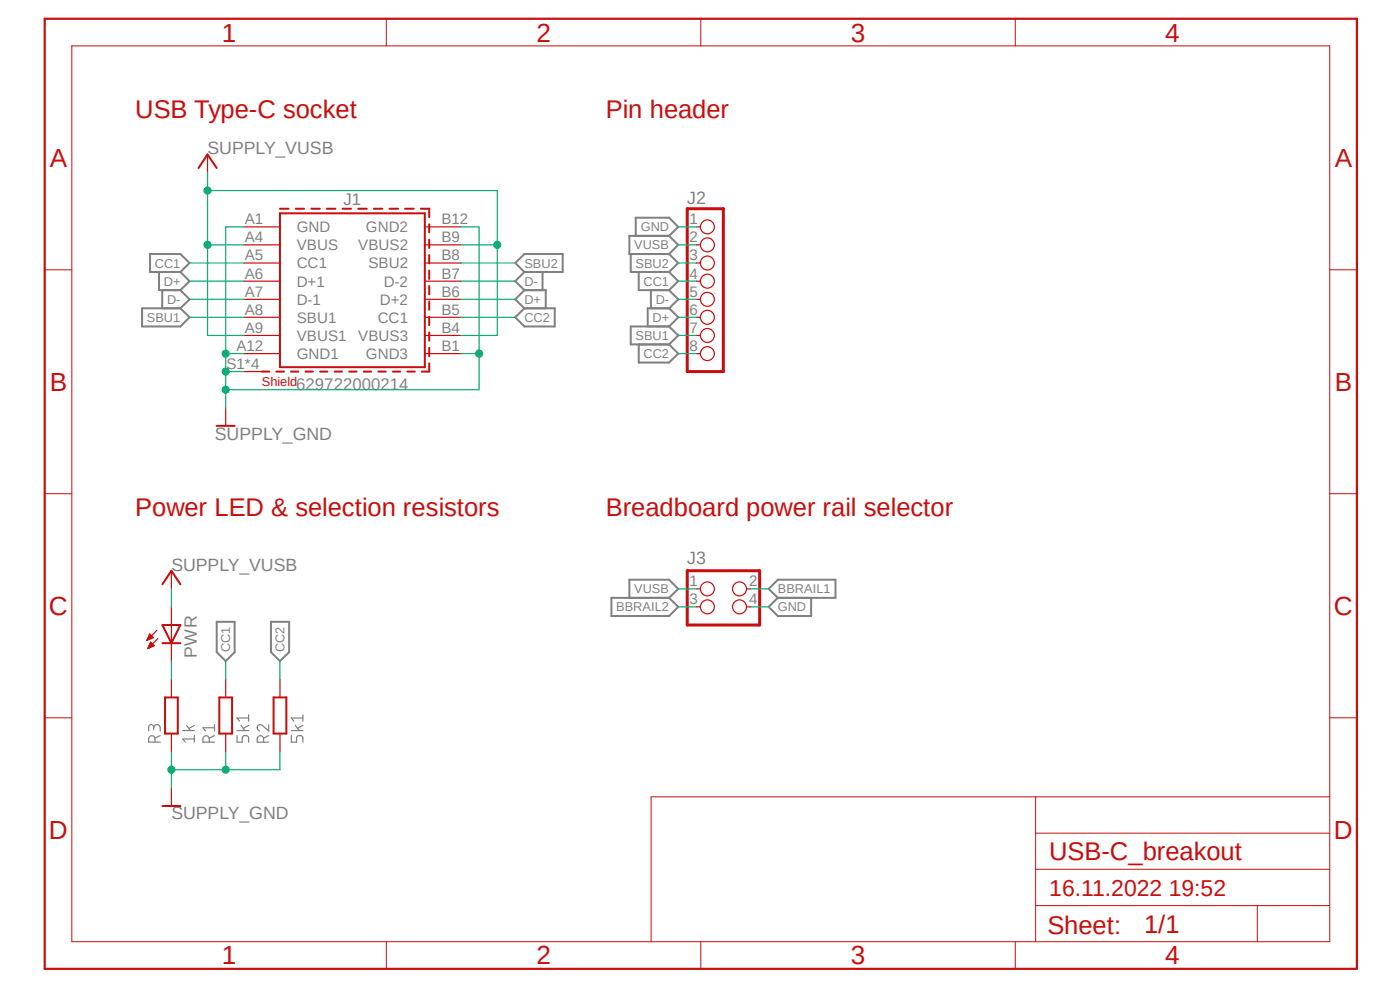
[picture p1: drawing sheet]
<svg xmlns="http://www.w3.org/2000/svg" width="297mm" height="210mm" viewBox="0 0 297 210" stroke-linecap="round" stroke-linejoin="round" font-family="sans-serif">
<path d="M8.7 3.5l279.7 202.9M288.4 3.5l-279.7 202.9" fill="none" stroke="#fff" stroke-width=".21"/>
<g fill="none" stroke="#808080" stroke-width=".25">
<path d="M32.6 154.8v-.5a.53 .53 0 0 0-.5-.6 .53 .53 0 0 0-.6 .6v.8M32.6 154.4a.7 .7 0 0 1 .7-.7 .7 .7 0 0 1 .7 .7v.7M32.9 157.4v-.6a.68 .68 0 0 0-.7-.7 .68 .68 0 0 0-.7 .7v.6h2.5M34 156l-1.1 .6M38.8 155h2.4M39.6 153.9l.8 1.1M41.2 156.8h-2.4l.5 .6M41.2 156v1.4M41.2 153.9l-1.1 .6M44.4 157.4v-.6a.68 .68 0 0 0-.7-.7 .68 .68 0 0 0-.6 .7v.6h2.4M45.5 156l-1.1 .6M45.5 154.4h-2.4l.5 .7"/>
<path d="M45.5 153.7v1.4M50.3 156v1.4h1.1v-.8a.69 .69 0 0 1 .7-.6 .69 .69 0 0 1 .6 .6v.8M50.3 155h2.4M51.1 153.9l.8 1.1M52.7 151.6v1.4M52.7 153.9l-1.1 .6M52.7 152.3h-2.4l.5 .7M55.9 157.4v-.6a.68 .68 0 0 0-.7-.7 .68 .68 0 0 0-.6 .7v.6h2.4M57 153.7v1.4l-1.3-1.2a.68 .68 0 0 0-1.1 .2 .68 .68 0 0 0 .5 1M57 156l-1.1 .6M61.8 156v1.4h1.1v-.8a.69 .69 0 0 1 .7-.6 .69 .69 0 0 1 .7 .6v.8M61.8 155h2.5"/>
<path d="M62.7 153.9l.8 1.1M64.3 152.3h-2.5l.6 .7M64.3 151.6v1.4M64.3 153.9l-1.2 .6"/>
</g>
<g fill="none" stroke="#808080" stroke-width=".42">
<path d="M31.8 53.9h6.5l1.9 1.9-1.9 1.9h-6.5zM33.7 57.7v3.9h4.6M38.3 57.7l1.9 1.9-1.9 2M109.3 55.8l2-1.9h8.1v3.8h-8.1zM111.3 57.7l-2 1.9 2 2M115.1 57.7v3.9M133.8 53.9v3.8h8.1M134.9 50v-3.8h7l2 1.9-2 1.9M135.5 57.7v3.9h6.4M141.9 50h-8.4v3.9h8.4M141.9 50l2 1.9-2 2M141.9 53.9l2 1.9-2 1.9"/>
<path d="M141.9 57.7l2 1.9-2 2M30.1 65.4h8.2l1.9 1.9-1.9 2h-8.2zM34.4 61.6v3.8M38.3 61.6l1.9 1.9-1.9 1.9M109.3 67.3l2-1.9h6.4v3.9h-6.4zM111.3 61.6h4.5v3.8M111.3 61.6l-2 1.9 2 1.9M135.5 73.1v3.8h6.4l2-1.9-2-1.9M138.1 61.6v3.8M141.9 69.3h-8.1v3.8h8.1M141.9 65.4h-4.5v3.9M141.9 61.6l2 1.9-2 1.9"/>
<path d="M141.9 65.4l2 1.9-2 2M141.9 69.3l2 1.9-2 1.9M46 131.9h3.8v6.4l-1.9 2-1.9-2zM57.5 131.9h3.8v6.4l-1.9 2-1.9-2zM129.7 126.8h12.2l2 1.9-2 2h-12.2zM133.5 126.8v-3.8h8.4l2 1.9-2 1.9M165 126.8l-1.9 1.9 1.9 2h7.1v-3.9M165 123h12.2v3.8h-12.2l-1.9-1.9z"/>
</g>
<g fill="none" stroke="#c90d0c" stroke-width=".42">
<path d="M42.1 35.6l1.9-2.8 2 2.8M59.4 45.3h30.7v32.6h-30.7zM59.4 44.3h1.8M62.7 44.3h1.8M66 44.3h1.9M69.3 44.3h1.9M72.7 44.3h1.8M76 44.3h1.8M79.3 44.3h1.8M82.6 44.3h1.9M85.9 44.3h1.9M89.3 44.3h1.8v1.8"/>
<path d="M91.1 47.6v1.7M91.1 50.8v1.8M91.1 54.1v1.8M91.1 57.4v1.8M55.5 78.8h1.6M58.6 78.8h1.6M61.7 78.8h1.6M64.8 78.8h1.6M67.9 78.8h1.6M71 78.8h1.6M74.1 78.8h1.5M77.2 78.8h1.5"/>
<path d="M80.3 78.8h1.5M83.4 78.8h1.5M86.4 78.8h1.6M91.1 60.7v1.7M91.1 64v1.7M91.1 67.2v1.8M91.1 70.5v1.8M91.1 73.8v1.8M91.1 77.1v1.7h-1.6M46 90.3h3.8M34.5 132.6h3.8l-1.9 3.8zM34.5 136.4h3.8"/>
<path d="M34.5 124l1.9-2.9 1.9 2.9M35 148h2.7v7.6h-2.7zM46.5 148h2.7v7.6h-2.7zM58 148h2.7v7.6h-2.7zM34.5 171h3.8"/>
</g>
<g fill="none" stroke="#c90d0c" stroke-width=".25">
<path d="M44 32.8v3.8M51.7 48.1h7.7M51.7 51.9h7.7M51.7 55.8h7.7M51.7 59.6h7.7M90.1 48.1h7.7M90.1 51.9h7.7M90.1 55.8h7.7M90.1 59.6h7.7M147.7 48.1h.8M147.7 51.9h.8M147.7 55.8h.8"/>
<path d="M147.7 59.6h.8M51.7 63.5h7.7M51.7 67.3h7.7M51.7 71.2h7.7M51.7 75h7.7M51.7 78.8h3.8M90.1 63.5h7.7M90.1 67.3h7.7M90.1 71.2h7.7M90.1 75h7.7M147.7 63.5h.8M147.7 67.3h.8"/>
<path d="M147.7 71.2h.8M147.7 75h.8M47.9 86.5v3.8M31.2 135.8h.1M31.3 135.6h.4M31.4 135.5h.7M31.4 135.3h1.1M31.4 137.5h.3M31.5 135.1h.8M31.5 137.3h.5M31.6 135h.6M31.6 137.1h.8"/>
<path d="M31.6 134.8h.4M31.6 136.9h1.1M31.7 134.6h.2M31.7 136.8h.8M31.7 134.5l.8 .8-1.3 .5zM31.8 136.6h.5M31.8 136.4h.4M31.9 136.3h.1M32 136.2l-.6 1.4M32 136.2l.7 .8-1.3 .6M33.3 133.7l-2.1 2.1M33.5 135.5l-2.1 2.1"/>
<path d="M36.4 121.1v3.8M36.4 128.7v11.6M147.7 124.9h.8M147.7 128.7h.8M158.4 124.9h.9M158.4 128.7h.9M36.4 144.1v3.9M36.4 155.6v3.9M47.9 144.1v3.9M47.9 155.6v3.9M59.4 144.1v3.9M59.4 155.6v3.9"/>
<path d="M36.4 167.1v3.9"/>
<circle cx="150.1" cy="59.6" r="1.48"/>
<circle cx="150.1" cy="51.9" r="1.48"/>
<circle cx="150.1" cy="48.1" r="1.48"/>
<circle cx="150.1" cy="55.8" r="1.48"/>
<circle cx="150.1" cy="71.2" r="1.48"/>
<circle cx="150.1" cy="67.3" r="1.48"/>
<circle cx="150.1" cy="75" r="1.48"/>
<circle cx="150.1" cy="63.5" r="1.48"/>
<circle cx="150.1" cy="124.9" r="1.48"/>
<circle cx="150.1" cy="128.7" r="1.48"/>
<circle cx="156.9" cy="128.7" r="1.48"/>
<circle cx="156.9" cy="124.9" r="1.48"/>
</g>
<path d="M145.8 44.3h7.7v34.5h-7.7zM145.8 121.1h15.4v11.5h-15.4z" fill="none" stroke="#c90d0c" stroke-width=".64"/>
<g fill="none" stroke="#c90d0c" stroke-width=".21">
<path d="M15.2 9.7h266.9v190.1h-266.9zM82 4v5.7M148.7 4v5.7M215.4 4v5.7M9.5 57.2h5.7M282.1 57.2h5.8M9.5 104.7h5.7M282.1 104.7h5.8M9.5 152.3h5.7M282.1 152.3h5.8M219.7 169v30.8M219.7 176.7h62.4"/>
<path d="M282.1 169h-144v30.8M82 199.8v5.7M148.7 199.8v5.7M215.4 199.8v5.7M219.7 192.1h62.4M219.7 184.4h62.4M266.7 192.1v7.7"/>
</g>
<path d="M9.5 4h278.4v201.5h-278.4z" fill="none" stroke="#c90d0c" stroke-width=".47"/>
<path d="M51.7 48.1h-3.8v38.4M97.8 48.1h3.8v34.6h-53.7M47.9 75h3.8M97.8 75h3.8" fill="none" stroke="#0dab76" stroke-width=".25"/>
<circle cx="47.9" cy="75" r=".76" fill="#0dab76"/>
<circle cx="47.9" cy="75" r=".76" fill="none" stroke="#0dab76" stroke-width=".21"/>
<circle cx="47.9" cy="82.7" r=".76" fill="#0dab76"/>
<circle cx="47.9" cy="82.7" r=".76" fill="none" stroke="#0dab76" stroke-width=".21"/>
<circle cx="101.6" cy="75" r=".76" fill="#0dab76"/>
<circle cx="101.6" cy="75" r=".76" fill="none" stroke="#0dab76" stroke-width=".21"/>
<path d="M47.9 78.8h3.8" fill="none" stroke="#0dab76" stroke-width=".25"/>
<circle cx="47.9" cy="78.8" r=".76" fill="#0dab76"/>
<circle cx="47.9" cy="78.8" r=".76" fill="none" stroke="#0dab76" stroke-width=".21"/>
<path d="M143.9 48.1h3.8M159.3 128.7h3.8M36.4 159.5v7.6M47.9 159.5v3.8M59.4 159.5v3.8h-23" fill="none" stroke="#0dab76" stroke-width=".25"/>
<circle cx="36.4" cy="163.3" r=".76" fill="#0dab76"/>
<circle cx="36.4" cy="163.3" r=".76" fill="none" stroke="#0dab76" stroke-width=".21"/>
<circle cx="47.9" cy="163.3" r=".76" fill="#0dab76"/>
<circle cx="47.9" cy="163.3" r=".76" fill="none" stroke="#0dab76" stroke-width=".21"/>
<path d="M44 36.6v34.6h7.7M44 51.9h7.7" fill="none" stroke="#0dab76" stroke-width=".25"/>
<circle cx="44" cy="51.9" r=".76" fill="#0dab76"/>
<circle cx="44" cy="51.9" r=".76" fill="none" stroke="#0dab76" stroke-width=".21"/>
<path d="M44 40.4h61.5v30.8h-7.7" fill="none" stroke="#0dab76" stroke-width=".25"/>
<circle cx="44" cy="40.4" r=".76" fill="#0dab76"/>
<circle cx="44" cy="40.4" r=".76" fill="none" stroke="#0dab76" stroke-width=".21"/>
<path d="M97.8 51.9h7.7" fill="none" stroke="#0dab76" stroke-width=".25"/>
<circle cx="105.5" cy="51.9" r=".76" fill="#0dab76"/>
<circle cx="105.5" cy="51.9" r=".76" fill="none" stroke="#0dab76" stroke-width=".21"/>
<g fill="none" stroke="#0dab76" stroke-width=".25">
<path d="M40.2 55.8h11.5M40.2 59.6h11.5M97.8 55.8h11.5M97.8 59.6h11.5M143.9 51.9h3.8M143.9 55.8h3.8M143.9 59.6h3.8M40.2 63.5h11.5M40.2 67.3h11.5M97.8 63.5h11.5M97.8 67.3h11.5M143.9 63.5h3.8"/>
<path d="M143.9 67.3h3.8M143.9 71.2h3.8M143.9 75h3.8M36.4 124.9v3.8M143.9 124.9h3.8M143.9 128.7h3.8M159.3 124.9h3.8M36.4 140.3v3.8M47.9 140.3v3.8M59.4 140.3v3.8"/>
</g>
<g font-size="5.5" fill="#c90d0c">
<text x="47.1" y="8.8">1</text>
<text x="113.8" y="8.8">2</text>
<text x="180.5" y="8.8">3</text>
<text x="247.2" y="8.8">4</text>
<text x="10.5" y="35.4">A</text>
<text x="283.2" y="35.4">A</text>
<text x="10.5" y="82.9">B</text>
<text x="283.2" y="82.9">B</text>
<text x="10.4" y="130.5">C</text>
<text x="283" y="130.5">C</text>
<text x="10.4" y="178">D</text>
<text x="283" y="178">D</text>
<text x="47.1" y="204.6">1</text>
<text x="113.8" y="204.6">2</text>
<text x="180.5" y="204.6">3</text>
<text x="247.2" y="204.6">4</text>
</g>
<g font-size="5.4" fill="#c90d0c">
<text x="28.7" y="25.1">USB Type-C socket</text>
<text x="128.5" y="25.1">Pin header</text>
<text x="28.7" y="109.6">Power LED &amp; selection resistors</text>
<text x="128.5" y="109.6">Breadboard power rail selector</text>
<text x="222.6" y="182.5">USB-C_breakout</text>
<text x="242.7" y="197.9">1/1</text>
<text x="222.2" y="198">Sheet:</text>
</g>
<text font-size="4.9" fill="#c90d0c" x="222.6" y="190.2">16.11.2022 19:52</text>
<g font-size="3.8" fill="#808080">
<text x="44" y="32.8">SUPPLY_VUSB</text>
<text x="145.8" y="43.3">J2</text>
<text x="45.6" y="93.4">SUPPLY_GND</text>
<text x="145.8" y="119.6">J3</text>
<text x="36.4" y="121.1">SUPPLY_VUSB</text>
<text x="41.7" y="139.5" transform="rotate(-90 41.7 139.5)">PWR</text>
<text x="36.4" y="173.7">SUPPLY_GND</text>
</g>
<g font-size="3.6" fill="#808080">
<text x="72.9" y="43.5">J1</text>
<text x="62.8" y="82.7">629722000214</text>
</g>
<g font-size="3.2" fill="#808080">
<text x="51.9" y="47.6">A1</text>
<text x="93.6" y="47.6">B12</text>
<text x="146.3" y="47.6">1</text>
<text x="51.9" y="51.4">A4</text>
<text x="62.9" y="49.3">GND</text>
<text x="62.9" y="53.1">VBUS</text>
<text x="76" y="53.1">VBUS2</text>
<text x="77.6" y="49.3">GND2</text>
<text x="93.6" y="51.4">B9</text>
<text x="146.3" y="51.4">2</text>
<text x="51.9" y="55.2">A5</text>
<text x="51.9" y="59.1">A6</text>
<text x="62.9" y="56.9">CC1</text>
<text x="78.1" y="56.9">SBU2</text>
<text x="93.6" y="55.2">B8</text>
<text x="93.6" y="59.1">B7</text>
<text x="146.3" y="55.2">3</text>
<text x="146.3" y="59.1">4</text>
<text x="51.9" y="62.9">A7</text>
<text x="62.9" y="60.8">D+1</text>
<text x="62.9" y="64.6">D-1</text>
<text x="80.6" y="64.6">D+2</text>
<text x="81.4" y="60.8">D-2</text>
<text x="93.6" y="62.9">B6</text>
<text x="146.3" y="62.9">5</text>
<text x="51.9" y="66.8">A8</text>
<text x="51.9" y="70.6">A9</text>
<text x="62.9" y="68.5">SBU1</text>
<text x="80.1" y="68.5">CC1</text>
<text x="93.6" y="66.8">B5</text>
<text x="93.6" y="70.6">B4</text>
<text x="146.3" y="66.8">6</text>
<text x="146.3" y="70.6">7</text>
<text x="50.2" y="74.5">A12</text>
<text x="62.9" y="72.3">VBUS1</text>
<text x="62.9" y="76.2">GND1</text>
<text x="76" y="72.3">VBUS3</text>
<text x="77.6" y="76.1">GND3</text>
<text x="93.6" y="74.5">B1</text>
<text x="146.3" y="74.5">8</text>
<text x="48" y="78.3">S1*4</text>
<text x="146.3" y="124.4">1</text>
<text x="158.9" y="124.4">2</text>
<text x="146.3" y="128.2">3</text>
<text x="158.9" y="128.2">4</text>
</g>
<g font-size="2.7" fill="#808080">
<text x="134.5" y="52.9">VUSB</text>
<text x="135.9" y="49.1">GND</text>
<text x="32.9" y="56.8">CC1</text>
<text x="111.3" y="56.8">SBU2</text>
<text x="134.8" y="56.8">SBU2</text>
<text x="34.8" y="60.6">D+</text>
<text x="35.4" y="64.4">D-</text>
<text x="111.3" y="60.6">D-</text>
<text x="111.3" y="64.4">D+</text>
<text x="136.5" y="60.6">CC1</text>
<text x="139.1" y="64.4">D-</text>
<text x="31.2" y="68.3">SBU1</text>
<text x="111.3" y="68.3">CC2</text>
<text x="138.4" y="68.3">D+</text>
<text x="134.8" y="72.1">SBU1</text>
<text x="136.5" y="75.9">CC2</text>
<text x="134.5" y="125.9">VUSB</text>
<text x="165" y="125.9">BBRAIL1</text>
<text x="130.7" y="129.7">BBRAIL2</text>
<text x="165" y="129.7">GND</text>
<text x="48.9" y="138.3" transform="rotate(-90 48.9 138.3)">CC1</text>
<text x="60.4" y="138.3" transform="rotate(-90 60.4 138.3)">CC2</text>
</g>
<text font-size="2.7" fill="#c90d0c" x="55.5" y="81.9">Shield</text>
</svg>
